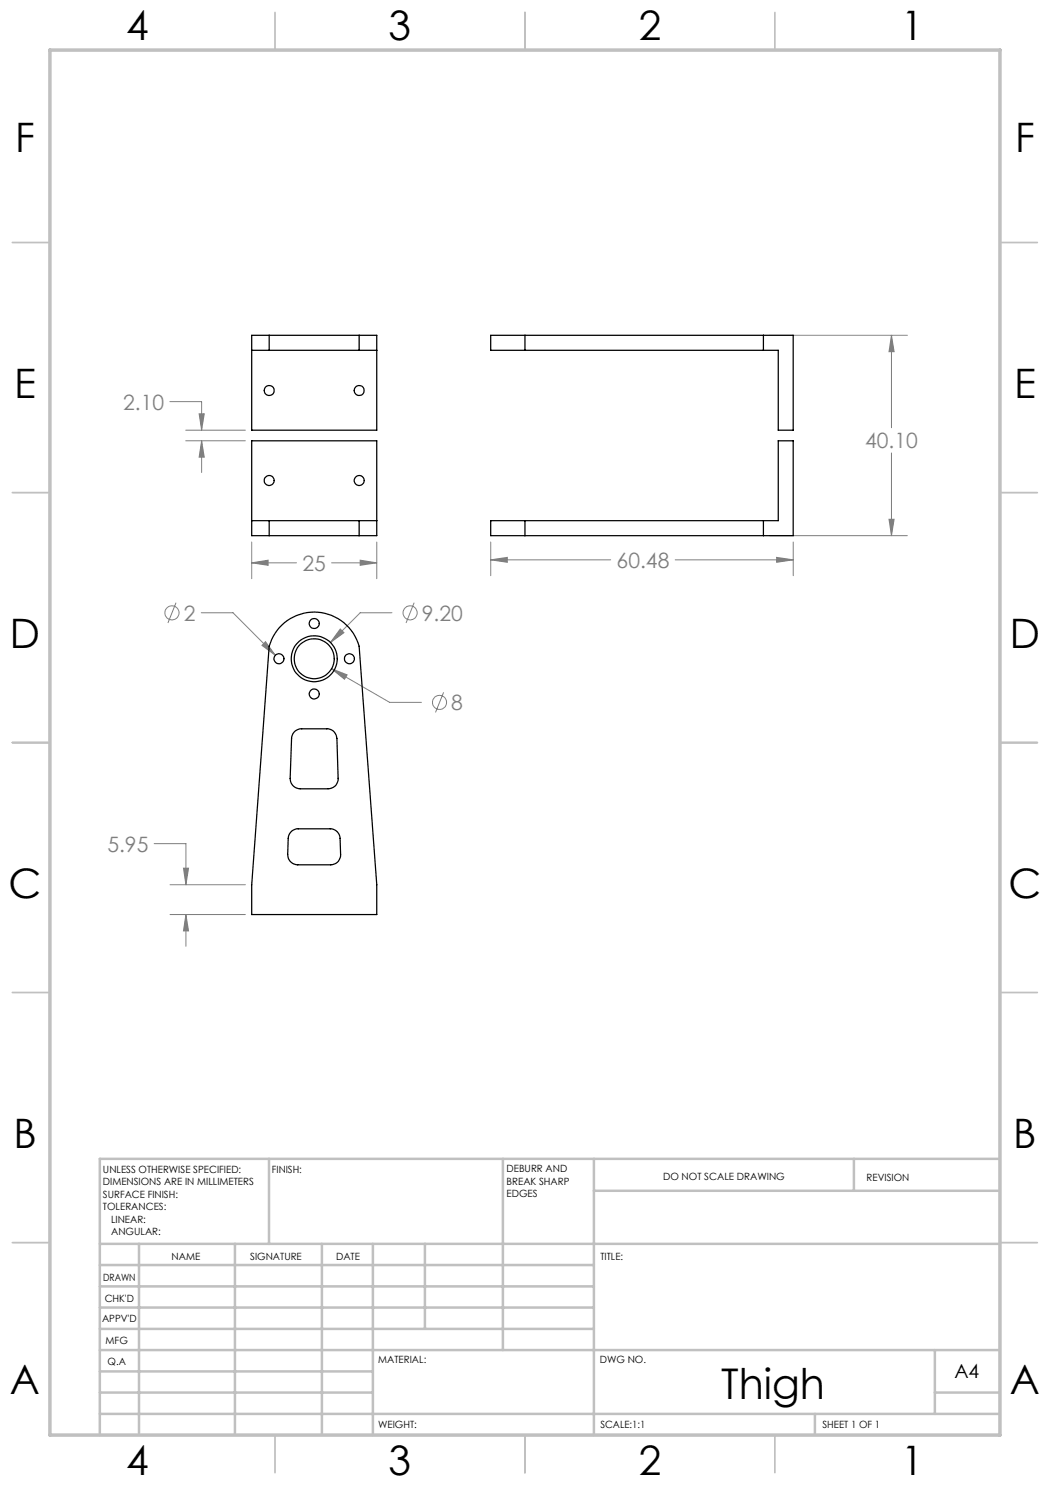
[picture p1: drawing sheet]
<svg xmlns="http://www.w3.org/2000/svg" width="210mm" height="297mm" viewBox="0 0 210 297" stroke-linecap="round" stroke-linejoin="round" font-family="sans-serif">
<g fill="none" stroke="#808080" stroke-width=".2">
<path d="M154 67.1h27.5M178.3 67.1l.5 3.2h-1zM178.3 67.1v18.4M34 80.3h6.3v5.7M37.1 86h12M37.1 88.2h12M39.8 82.8h1.1l-.6 3.2zM40.3 88.2l.6 3.2h-1.1zM40.3 88.2v6.3M178.3 90.6v16.5M50.3 112.6l3.3-.6v1.1zM50.3 108.4v7.3"/>
<path d="M50.3 112.6h9M66.3 112.6h9.1M72 112l3.4 .6-3.4 .5zM75.4 108.4v7.3M98.1 112l3.4-.5v1zM98.1 108.4v6.7M98.1 112h24M135 112h23.6M154 107.1h27.5M155.3 111.5l3.3 .5-3.3 .5zM158.6 108.4v6.7M177.8 103.9h1l-.5 3.2z"/>
<path d="M35.2 120.5l-1.6 4.1M40.3 122.6h6.3l8.5 8.5M53.1 128.3l2 2.8-2.7-2zM66.3 133.7l3.1 1.3-.5 .9zM66.3 133.7l11.6 6.8h6.4M68.1 125.8l.7 .7-2.7 2zM78.4 122.6h-6.4l-5.9 5.9M82.8 120.5l-1.6 4.1M88.7 138.5l-1.6 4M30.8 168.7h6.4v8.2M34 176.9h15.1M36.7 173.6h1l-.5 3.3z"/>
<path d="M34 182.9h15.1M37.2 182.9l.5 3.3h-1zM37.2 182.9v6.4"/>
<circle cx="34.4" cy="122.6" r="1.41"/>
<circle cx="82" cy="122.6" r="1.41"/>
<circle cx="87.9" cy="140.5" r="1.41"/>
</g>
<g fill="none" stroke="#c0c0c0" stroke-width=".35">
<path d="M55 2.5v7.5M105 2.5v7.5M155 2.5v7.5M2.5 48.5h7.5M200 48.5h7.5M2.5 98.5h7.5M200 98.5h7.5M2.5 148.5h7.5M200 148.5h7.5M2.5 198.5h7.5M200 198.5h7.5M2.5 248.5h7.5"/>
<path d="M200 248.5h7.5M55 287v7.5M105 287v7.5M155 287v7.5"/>
</g>
<g fill="none" stroke="#c0c0c0" stroke-width=".5">
<path d="M53.8 231.8v17M100.6 231.8v38.2M118.8 231.8v55.2M118.8 238.2h81.2M170.8 231.8v6.4M200 231.8h-180v55.2M20 248.8h180M20 257.3h98.8M20 253h98.8M27.8 248.8v38.2M47 248.8v38.2M64.4 248.8v38.2"/>
<path d="M74.6 248.8v38.2M85 248.8v17M20 265.8h98.8M20 261.5h98.8M20 278.5h54.6M20 274.3h54.6M20 270h180M187 278.5h13M187 270v12.8M20 282.8h180M163 282.8v4.2"/>
</g>
<path d="M10 10h190v277h-190z" fill="none" stroke="#c0c0c0" stroke-width=".7"/>
<path d="M50.3 112.6l3.3-.6v1.1zM72 112l3.4 .6-3.4 .5zM39.8 82.8h1.1l-.6 3.2zM40.3 88.2l.6 3.2h-1.1zM68.1 125.8l-2 2.7 2.7-2zM66.3 133.7l2.6 2.2 .5-.9zM37.2 182.9l.5 3.3h-1zM36.7 173.6h1l-.5 3.3zM53.1 128.3l-.7 .8 2.7 2zM178.3 67.1l.5 3.2h-1zM177.8 103.9h1l-.5 3.2zM155.3 111.5l3.3 .5-3.3 .5zM98.1 112l3.4-.5v1z" fill="#808080"/>
<g fill="none" stroke="#000" stroke-width=".25">
<path d="M50.3 70.1h3.5M53.8 67.1h18M53.8 70.1h18M53.8 67.1v3M53.8 67.1h-3.5v18.9h25.1v-18.9h-3.6M71.8 67.1v3M71.8 70.1h3.6M105 67.1h-6.9v3h6.9M105 67.1h53.6v18.9h-3v-15.9h-50.6M105 67.1v3M152.7 67.1v3M50.3 104.1h3.5"/>
<path d="M53.8 107.1h18M53.8 104.1h18M53.8 104.1v3M53.8 107.1h-3.5v-18.9h25.1v18.9h-3.6M71.8 104.1v3M71.8 104.1h3.6M105 104.1h-6.9v3h6.9M105 104.1h50.6v-15.9h3v18.9h-53.6M105 104.1v3M152.7 104.1v3M55.9 125.5a9.3 9.3 0 0 1 15.9 3.8l3.6 47.6v6h-25.1v-6l3.5-47.6 .8-2zM58.8 146.4l.5-.4 .7-.2h5.4a1.96 1.96 0 0 1 2 1.9l.2 8a1.96 1.96 0 0 1-2 2.1h-5.6a2.04 2.04 0 0 1-2-2.1l.3-8 .2-.7z"/>
<path d="M58.1 166.4l.6-.4 .6-.2h6.7a1.96 1.96 0 0 1 2 1.9l.1 3.2a1.96 1.96 0 0 1-2 2.1h-6.6a2.04 2.04 0 0 1-2-2.1l.2-3.5z"/>
<circle cx="53.8" cy="78.1" r="1"/>
<circle cx="71.9" cy="78.1" r="1.01"/>
<circle cx="53.8" cy="96.1" r=".99"/>
<circle cx="71.8" cy="96.1" r="1"/>
<circle cx="55.8" cy="131.7" r="1"/>
<circle cx="62.8" cy="124.7" r="1.01"/>
<circle cx="62.8" cy="131.8" r="4.6"/>
<circle cx="62.8" cy="138.8" r="1"/>
<circle cx="62.9" cy="131.8" r="4"/>
<circle cx="69.9" cy="131.7" r=".99"/>
</g>
<text font-size="8.5" x="144.2" y="279.7">Thigh</text>
<g font-size="8.1">
<text x="25.2" y="8">4</text>
<text x="77.7" y="8">3</text>
<text x="127.7" y="8">2</text>
<text x="180.2" y="8">1</text>
<text x="3" y="30.4">F</text>
<text x="203" y="30.4">F</text>
<text x="2.8" y="79.6">E</text>
<text x="202.8" y="79.6">E</text>
<text x="2" y="129.6">D</text>
<text x="202" y="129.6">D</text>
<text x="1.7" y="179.6">C</text>
<text x="201.7" y="179.6">C</text>
<text x="2.7" y="229.6">B</text>
<text x="202.7" y="229.6">B</text>
<text x="2" y="278.9">A</text>
<text x="202" y="278.9">A</text>
<text x="25.2" y="295">4</text>
<text x="77.7" y="295">3</text>
<text x="127.7" y="295">2</text>
<text x="180.2" y="295">1</text>
</g>
<g font-size="4.2" fill="#808080">
<text x="24.6" y="81.9">2.10</text>
<text x="173" y="89.7">40.10</text>
<text x="123.3" y="113.5">60.48</text>
<text x="60.5" y="114.1">25</text>
<text x="36.7" y="124.1">2</text>
<text x="84.4" y="124.1">9.20</text>
<text x="90.2" y="142">8</text>
<text x="21.5" y="170.3">5.95</text>
</g>
<text font-size="3.9" x="190.9" y="275.5">A4</text>
<g font-size="2">
<text x="20.6" y="234.6">UNLESS OTHERWISE SPECIFIED:</text>
<text x="20.6" y="237.1">DIMENSIONS ARE IN MILLIMETERS</text>
<text x="20.6" y="239.6">SURFACE FINISH:</text>
<text x="54.4" y="234.6">FINISH:</text>
<text x="101.3" y="234.5">DEBURR AND</text>
<text x="101.3" y="237">BREAK SHARP</text>
<text x="101.3" y="239.5">EDGES</text>
<text x="132.6" y="236">DO NOT SCALE DRAWING</text>
<text x="173.3" y="236.2">REVISION</text>
<text x="20.6" y="242.1">TOLERANCES:</text>
<text x="22.2" y="244.6">LINEAR:</text>
<text x="22.2" y="247.1">ANGULAR:</text>
<text x="34.3" y="252">NAME</text>
<text x="50" y="251.9">SIGNATURE</text>
<text x="67.2" y="251.9">DATE</text>
<text x="120.1" y="251.9">TITLE:</text>
<text x="20.6" y="256.1">DRAWN</text>
<text x="20.9" y="260.3">CHK'D</text>
<text x="20.4" y="264.4">APPV'D</text>
<text x="21.1" y="268.8">MFG</text>
<text x="21.5" y="273">Q.A</text>
<text x="75.6" y="272.5">MATERIAL:</text>
<text x="120" y="272.5">DWG NO.</text>
<text x="75.6" y="285.5">WEIGHT:</text>
<text x="120.1" y="285.6">SCALE:1:1</text>
<text x="164.5" y="285.6">SHEET 1 OF 1</text>
</g>
</svg>
